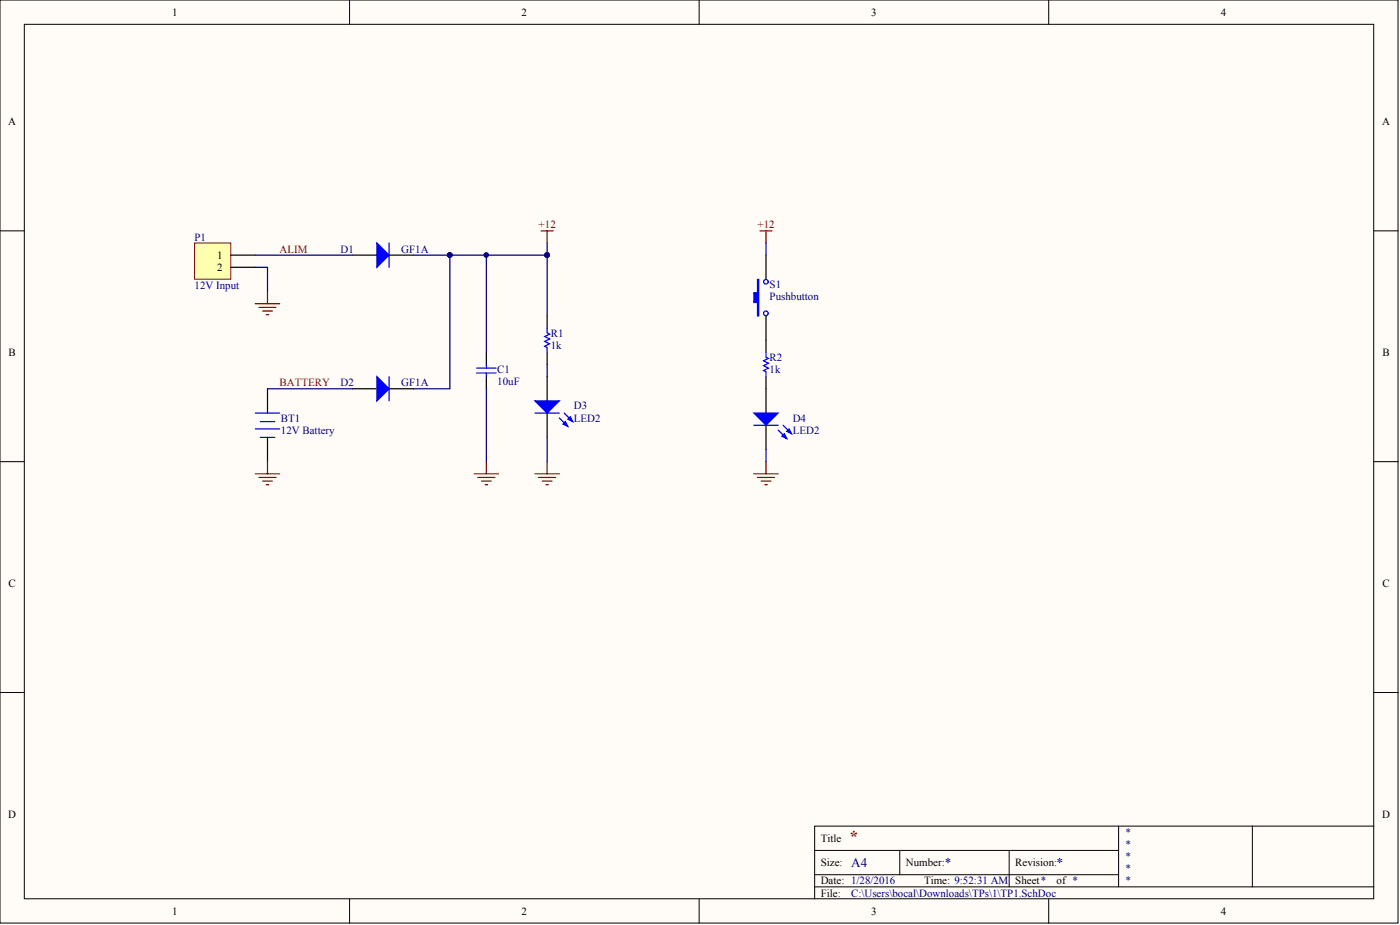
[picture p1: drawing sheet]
<svg xmlns="http://www.w3.org/2000/svg" width="292mm" height="193mm" viewBox="0 0 292 193" stroke-linecap="round" stroke-linejoin="round" font-family="sans-serif">
<g fill="#fffcf8" stroke="#000" stroke-width=".21">
<path d="M0 0h291.7v192.6h-291.7z"/>
<path d="M5.1 5.1h281.5v182.4h-281.5z"/>
</g>
<g fill="none" stroke="#000" stroke-width=".21">
<path d="M72.9 0v5.1M145.9 0v5.1M218.8 0v5.1M0 48.2h5.1M286.7 48.2h5M0 96.3h5.1M286.7 96.3h5M0 144.5h5.1M286.7 144.5h5M170 177.4h63.4M187.7 177.4v5.1M210.6 177.4v7.6"/>
<path d="M233.4 172.3v12.7M261.3 172.3h-91.3v15.2M286.7 172.3h-25.4v12.7M72.9 187.5v5.1M145.9 187.5v5.1M170 185h116.7M170 182.5h63.4M218.8 187.5v5.1"/>
</g>
<path d="M40.6 50.7h7.5v7.5h-7.5z" fill="#ffffb0" stroke="#800000" stroke-width=".21"/>
<g fill="none" stroke="#000" stroke-width=".25">
<path d="M48.2 53.2h5.1M48.2 55.8h5.1M73.6 53.2h5M81.2 53.2h5.1M159.8 53.2v5.1M101.5 73.5v2.5M101.5 78.6v2.5M114.2 65.9v2.5M114.2 73.5v2.5M114.2 78.6v5M159.8 65.9v7.6M159.8 78.6v7.6"/>
<path d="M55.8 81.1v5.1M55.8 91.2v5.1M73.6 81.1h5M81.2 81.1h5.1M114.2 86.2v5M159.8 88.7v5.1"/>
</g>
<g fill="#00f" stroke="#00f" stroke-width=".25">
<path d="M78.6 50.7l2.6 2.5-2.6 2.6z"/>
<path d="M111.6 83.6h5.1l-2.5 2.6z"/>
<path d="M117.5 88.5l.5-.6 .5 1.1z"/>
<path d="M118.5 87.4l.5-.5 .5 1z"/>
<path d="M78.6 78.6l2.6 2.5-2.6 2.5z"/>
<path d="M157.3 86.2h5.1l-2.6 2.5z"/>
<path d="M163.1 91l.5-.5 .5 1z"/>
<path d="M164.1 90l.5-.5 .6 1z"/>
<path d="M158 58.3h.3v7.6h-.3v-2.8h-.7v-2h.7z" fill-rule="evenodd"/>
</g>
<g fill="none" stroke="#00f" stroke-width=".25">
<path d="M81.2 50.7v5.1M81.2 78.6v5M99.4 76.8h4.1M99.4 77.8h4.1M101.5 76v.8M101.5 77.8v.8M114.2 68.4v1l.5 .3-1 .5 1 .5-1 .5 1 .5-1 .5 .5 .3v1M159.8 73.5v1l.5 .3-1 .5 1 .5-1 .5 1 .5-1 .5 .5 .3v1M53.3 86.2h5M53.3 89.5h5M54.3 87.9h3M54.3 91.2h3"/>
<path d="M111.6 86.2h5.1M116.7 87.2l1.8 1.8M117.7 86.2l1.8 1.7M157.3 88.7h5.1M162.4 89.7l1.7 1.8M163.4 88.7l1.8 1.8"/>
<circle cx="159.8" cy="58.8" r=".48"/>
<circle cx="159.8" cy="65.4" r=".48"/>
</g>
<g fill="none" stroke="#800000" stroke-width=".25">
<path d="M112.9 48.2h2.5M114.2 48.2v2.5M158.6 48.2h2.5M159.8 48.2v2.5M53.3 63.4h5M54 64.1h3.6M54.8 64.9h2M55.6 65.6h.5M55.8 60.8v2.6M53.3 98.8h5M54 99.6h3.6M55.8 96.3v2.5"/>
<path d="M98.9 98.8h5.1M99.7 99.6h3.6M101.5 96.3v2.5M111.6 98.8h5.1M112.4 99.6h3.5M114.2 96.3v2.5M157.3 98.8h5.1M158 99.6h3.6M159.8 96.3v2.5M54.8 100.4h2M55.6 101.1h.5M100.5 100.4h2"/>
<path d="M101.2 101.1h.5M113.1 100.4h2.1M113.9 101.1h.5M158.8 100.4h2M159.6 101.1h.5"/>
</g>
<path d="M53.3 55.8h2.5v5M53.3 53.2h20.3M86.3 53.2h27.9M93.9 53.2v27.9h-7.6M101.5 53.2v20.3M114.2 50.7v15.2M159.8 50.7v2.5M114.2 76v2.6M55.8 81.1h17.8M101.5 81.1v15.2M114.2 91.2v5.1M159.8 93.8v2.5" fill="none" stroke="#000080" stroke-width=".25"/>
<g fill="#000080" stroke="#000080" stroke-width=".21">
<circle cx="93.8" cy="53.2" r=".48"/>
<circle cx="101.4" cy="53.2" r=".48"/>
<circle cx="114.1" cy="53.2" r=".48"/>
</g>
<text font-size="3.4" fill="#800000" x="177.1" y="175.6">*</text>
<g font-size="2.7" fill="#000080">
<text x="177.6" y="180.9">A4</text>
<text x="197.1" y="180.9">*</text>
<text x="220.5" y="180.9">*</text>
</g>
<g font-size="2.3">
<text x="35.9" y="3.3">1</text>
<text x="108.8" y="3.3">2</text>
<text x="181.8" y="3.3">3</text>
<text x="254.7" y="3.3">4</text>
<text x="1.7" y="26.1">A</text>
<text x="288.4" y="26.1">A</text>
<text x="45.3" y="54">1</text>
<text x="45.3" y="56.5">2</text>
<text x="1.8" y="74.3">B</text>
<text x="288.4" y="74.3">B</text>
<text x="1.8" y="122.4">C</text>
<text x="288.4" y="122.4">C</text>
<text x="1.7" y="170.6">D</text>
<text x="288.4" y="170.6">D</text>
<text x="171.2" y="175.6">Title</text>
<text x="171.2" y="180.7">Size:</text>
<text x="171.2" y="184.5">Date: 1/28/2016</text>
<text x="189" y="180.7">Number:</text>
<text x="192.8" y="184.5">Time: 9:52:31 AM</text>
<text x="211.8" y="180.7">Revision:</text>
<text x="211.8" y="184.5">Sheet*</text>
<text x="220.5" y="184.5">of *</text>
<text x="35.9" y="190.8">1</text>
<text x="108.8" y="190.8">2</text>
<text x="171.2" y="187">File:</text>
<text x="181.8" y="190.8">3</text>
<text x="254.7" y="190.8">4</text>
</g>
<g font-size="2.3" fill="#800000">
<text x="112.4" y="47.7">+12</text>
<text x="158" y="47.7">+12</text>
<text x="58.3" y="52.7">ALIM</text>
<text x="58.3" y="80.6">BATTERY</text>
</g>
<g font-size="2.3" fill="#000080">
<text x="40.6" y="50.2">P1</text>
<text x="71" y="52.7">D1</text>
<text x="83.7" y="52.7">GF1A</text>
<text x="40.6" y="60.3">12V Input</text>
<text x="160.6" y="60.1">S1</text>
<text x="160.6" y="62.6">Pushbutton</text>
<text x="114.9" y="70.2">R1</text>
<text x="103.8" y="77.8">C1</text>
<text x="114.9" y="72.7">1k</text>
<text x="160.6" y="75.3">R2</text>
<text x="160.6" y="77.8">1k</text>
<text x="71" y="80.6">D2</text>
<text x="83.7" y="80.6">GF1A</text>
<text x="103.8" y="80.3">10uF</text>
<text x="58.6" y="87.9">BT1</text>
<text x="119.7" y="85.4">D3</text>
<text x="119.7" y="87.9">LED2</text>
<text x="165.4" y="87.9">D4</text>
<text x="58.6" y="90.5">12V Battery</text>
<text x="165.4" y="90.5">LED2</text>
<text x="234.7" y="174.4">*</text>
<text x="234.7" y="176.9">*</text>
<text x="234.7" y="179.4">*</text>
<text x="234.7" y="182">*</text>
<text x="234.7" y="184.5">*</text>
<text x="177.6" y="187">C:\Users\bocal\Downloads\TPs\1\TP1.SchDoc</text>
</g>
</svg>
